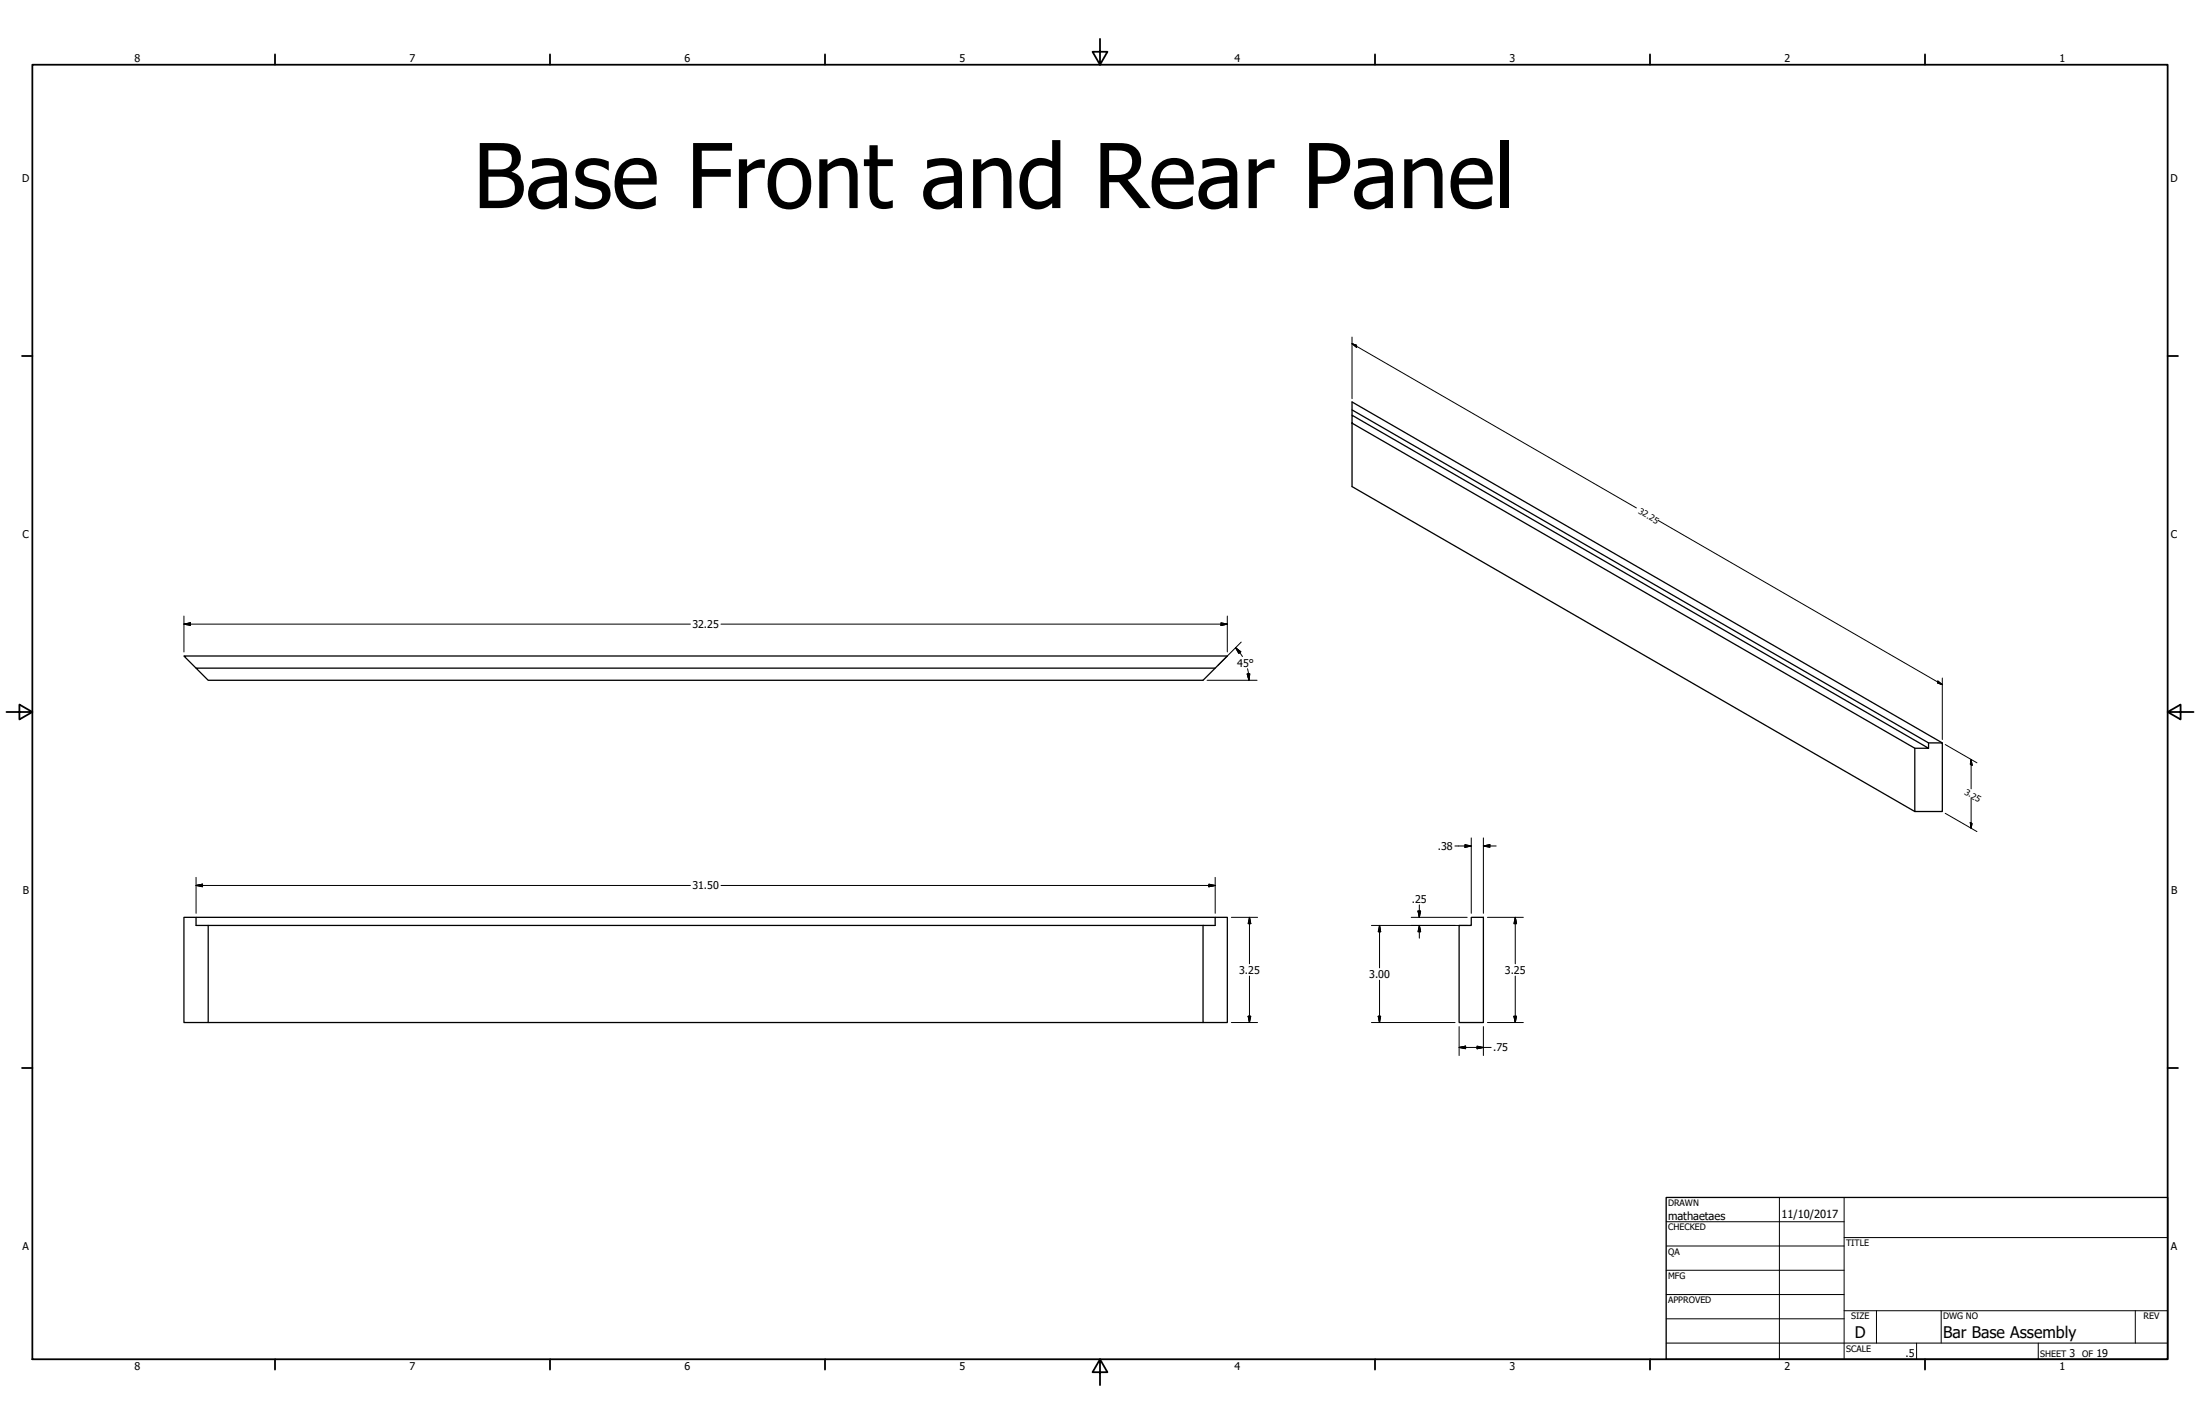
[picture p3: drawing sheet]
<svg xmlns="http://www.w3.org/2000/svg" width="864mm" height="559mm" viewBox="0 0 864 559" stroke-linecap="round" stroke-linejoin="round" font-family="sans-serif">
<!-- layer: Hidden (ANSI) -->
<path d="M530.7 162.9l226.3 130.7h-5.4l-220.9-127.5zM530.7 162.9v-2.1l226.3 130.7v2.1M530.7 160.8v-3.1l231.7 133.8M530.7 166.1v24.8l220.9 127.6M77 262.2l-4.8-4.8h409.6l-4.8 4.8h-400l4.7 4.8h390.5l4.8-4.8M757 291.5h5.4v27h-10.8v-24.9M77 360h400v3.2h-400zM77 360h-4.8v41.3h400M477 360h4.8v41.3h-9.6v-38.1M81.7 363.2v38.1M572.8 363.2h4.7v-3.2h4.8v41.3h-9.5z" fill="none" stroke="#000" stroke-width=".51"/>
<!-- layer: Visible (ANSI) -->
<g fill="none" stroke="#000" stroke-width=".7">
<path d="M431.8 15.2v10.2l-2.9-5.1h5.8l-2.9 5.1M12.7 25.4h838.2v508h-838.2zM107.9 21.3v4.1M215.9 21.3v4.1M323.8 21.3v4.1M539.8 21.3v4.1M647.7 21.3v4.1M755.6 21.3v4.1M8.6 139.7h4.1M850.9 139.7h4.1M2.5 279.4h10.2l-5.1-2.9v5.8l5.1-2.9M850.9 279.4l5.1 2.9v-5.8l-5.1 2.9h10.2"/>
<path d="M8.6 419.1h4.1M850.9 419.1h4.1M107.9 533.4v4.1M215.9 533.4v4.1M323.8 533.4v4.1M431.8 533.4l2.9 5.1h-5.8l2.9-5.1v10.2M539.8 533.4v4.1M647.7 533.4v4.1M755.6 533.4v4.1"/>
</g>
<!-- layer: Title (ANSI) -->
<g fill="none" stroke="#000" stroke-width=".39">
<path d="M654 479.4h69.9M698.5 469.9v63.5M723.9 469.9v63.5M654 488.9h69.9M654 498.5h69.9M723.9 485.6h127M654 508h69.9M654 517.5h69.9M723.9 514.3h127M736.6 514.3v12.7M762 514.3v12.7M838.2 514.3v12.7"/>
<path d="M654 527h196.9M752.3 527v6.4M800.1 527v6.4"/>
</g>
<path d="M654 469.9h196.9v63.5h-196.9z" fill="none" stroke="#000" stroke-width=".51"/>
<!-- layer: Symbol (ANSI) -->
<g fill="none" stroke="#000" stroke-width=".39">
<path d="M530.7 134.9l1.8 .6v.8zM530.7 134.9l111.7 64.4M530.7 132.3v24.2M650.9 204.2l111.5 64.5M72.2 244.9l2.5-.5v1zM72.2 244.9h198.8M72.2 241.7v14.1M283 244.9h198.8M479.3 244.4l2.5 .5-2.5 .5zM481.8 241.7v14.1M485 254.2l2 1.6-.7 .6zM485 254.2l1.7 1.9"/>
<path d="M486.7 256.1l1 1.6M487.2 252l-9 9M473.8 267h19.7M489.6 264.5l1-.1-.3 2.6zM489.7 262.4l.4 2M490.1 264.4l.2 2.6M760.7 267.2l1.7 1.5-1.7-.7zM762.4 266.1v24.1M763.6 292.2l12.4 7.1M773.7 298.1l.4 2.2-.7-.4zM773.7 298.1v11.5M763.6 319.2l12.4 7.1"/>
<path d="M773.7 313.5v11.5M571.1 332h6.4M575.1 331.5l2.4 .5-2.4 .5zM577.5 328.8v29.6M582.3 332l2.5-.5v1zM582.3 328.8v29.6M582.3 332h5M773.4 322.8l.7 .4-.4 1.8zM77 347.5l2.5-.5v1zM77 347.5h194M77 344.3v14.1M283 347.5h194"/>
<path d="M474.5 347l2.5 .5-2.5 .5zM477 344.3v14.1M483.4 360h10.2M490.5 360l.5 2.5h-1zM490.5 360v18.2M554 360h21.9M556.6 357.5h1.1l-.6 2.5zM557.1 355.1v4.9M583.9 360h14.1M594.8 360l.5 2.5h-1zM594.8 360v18.2M538.4 363.2h37.5"/>
<path d="M541.5 363.2l.5 2.4h-1zM541.5 363.2v16.6M557.1 363.2l.6 2.4h-1.1zM557.1 363.2v5M490 398.8h1l-.5 2.5zM490.5 383v18.3M541 398.8h1l-.5 2.5zM541.5 384.6v16.7M594.3 398.8h1l-.5 2.5zM594.8 383v18.3M483.4 401.3h10.2M538.4 401.3h32.8"/>
<path d="M572.8 411l2.5-.5v1zM572.8 411h12.5M572.8 402.8v11.4M579.8 410.5l2.5 .5-2.5 .5zM582.3 402.8v11.4M583.9 401.3h14.1"/>
</g>
<g fill="#000" stroke="#000" stroke-width=".39">
<path d="M530.7 134.9l1.8 .6zM530.7 134.9l1.8 .6v.8zM72.2 244.9l2.5-.5zM72.2 244.9l2.5-.5v1zM479.3 245.4l2.5-.5zM479.3 244.4l2.5 .5-2.5 .5zM485 254.2l2 1.6zM485 254.2l2 1.6-.7 .6zM489.6 264.5l.7 2.5zM489.6 264.5l1-.1-.3 2.6zM760.7 268l1.7 .7zM760.7 267.2l1.7 1.5-1.7-.7z"/>
<path d="M773.7 298.1l.4 2.2zM773.7 298.1l.4 2.2-.7-.4zM575.1 332.5l2.4-.5zM575.1 331.5l2.4 .5-2.4 .5zM582.3 332l2.5-.5zM582.3 332l2.5-.5v1zM773.4 322.8l.3 2.2zM773.4 322.8l.7 .4-.4 1.8zM77 347.5l2.5-.5zM77 347.5l2.5-.5v1zM474.5 348l2.5-.5zM474.5 347l2.5 .5-2.5 .5z"/>
<path d="M556.6 357.5l.5 2.5zM556.6 357.5h1.1l-.6 2.5zM490.5 360l.5 2.5zM490.5 360l.5 2.5h-1zM541.5 363.2l.5 2.4zM541.5 363.2l.5 2.4h-1zM557.1 363.2l.6 2.4zM557.1 363.2l.6 2.4h-1.1zM594.8 360l.5 2.5zM594.8 360l.5 2.5h-1zM490 398.8l.5 2.5zM490 398.8h1l-.5 2.5z"/>
<path d="M541 398.8l.5 2.5zM541 398.8h1l-.5 2.5zM594.3 398.8l.5 2.5zM594.3 398.8h1l-.5 2.5zM572.8 411l2.5-.5zM572.8 411l2.5-.5v1zM579.8 411.5l2.5-.5zM579.8 410.5l2.5 .5-2.5 .5z"/>
</g>
<text font-size="35.1" x="185.7" y="81.7">Base Front and Rear Panel</text>
<g font-size="6.3">
<text x="728.1" y="524.9">D</text>
<text x="762.8" y="525">Bar Base Assembly</text>
</g>
<g font-size="4.4">
<text x="654.8" y="478.6">mathaetaes</text>
<text x="699.3" y="478">11/10/2017</text>
</g>
<g font-size="4.2">
<text x="52.8" y="24.4">8</text>
<text x="160.8" y="24.4">7</text>
<text x="268.7" y="24.4">6</text>
<text x="376.7" y="24.4">5</text>
<text x="484.6" y="24.4">4</text>
<text x="592.6" y="24.4">3</text>
<text x="700.5" y="24.4">2</text>
<text x="808.5" y="24.4">1</text>
<text x="8.8" y="71.4">D</text>
<text x="852" y="71.4">D</text>
<text x="8.9" y="211.1">C</text>
<text x="852.2" y="211.1">C</text>
<text x="271.8" y="246.4">32.25</text>
<text x="485.6" y="261.6">45°</text>
<text x="564.5" y="333.5">.38</text>
<text x="9" y="350.8">B</text>
<text x="271.8" y="349">31.50</text>
<text x="852.2" y="350.8">B</text>
<text x="554.2" y="354.2">.25</text>
<text x="486.4" y="382.1">3.25</text>
<text x="537.5" y="383.7">3.00</text>
<text x="590.7" y="382.1">3.25</text>
<text x="586.2" y="412.6">.75</text>
<text x="8.9" y="490.5">A</text>
<text x="852.2" y="490.5">A</text>
<text x="748" y="532.6">.5</text>
<text x="812.4" y="532.6">3</text>
<text x="823" y="532.6">19</text>
<text x="52.8" y="537.5">8</text>
<text x="160.8" y="537.5">7</text>
<text x="268.7" y="537.5">6</text>
<text x="376.7" y="537.5">5</text>
<text x="484.6" y="537.5">4</text>
<text x="592.6" y="537.5">3</text>
<text x="700.5" y="537.5">2</text>
<text x="808.5" y="537.5">1</text>
</g>
<g font-size="3.5">
<text x="654.8" y="473.2">DRAWN</text>
<text x="654.8" y="482.8">CHECKED</text>
<text x="724.7" y="488.9">TITLE</text>
<text x="654.8" y="492.3">QA</text>
<text x="654.8" y="501.8">MFG</text>
<text x="654.8" y="511.4">APPROVED</text>
<text x="726.7" y="517.7">SIZE</text>
<text x="762.8" y="517.7">DWG NO</text>
<text x="841.4" y="517.7">REV</text>
<text x="724.7" y="530.4">SCALE</text>
<text x="800.9" y="532.6">SHEET</text>
<text x="817.4" y="532.6">OF</text>
</g>
<g font-size="3.4">
<text x="642.9" y="201.3" transform="rotate(30 642.9 201.3)">32.25</text>
<text x="770.9" y="311.5" transform="rotate(30 770.9 311.5)">3.25</text>
</g>
</svg>
